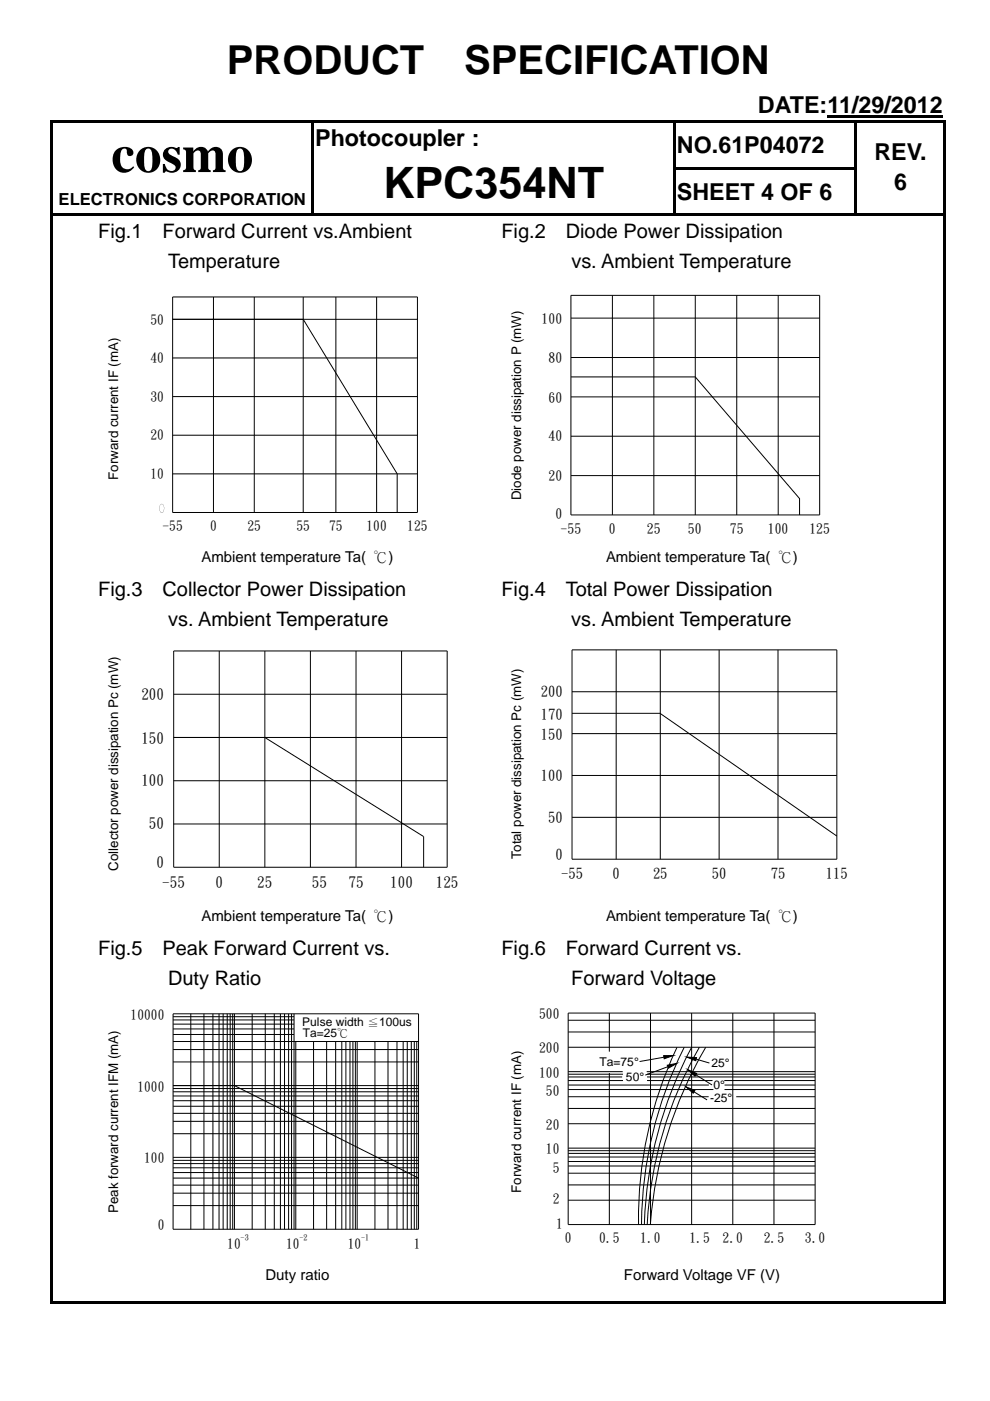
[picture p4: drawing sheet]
<svg xmlns="http://www.w3.org/2000/svg" width="210mm" height="297mm" viewBox="0 0 210 297" stroke-linecap="round" stroke-linejoin="round" font-family="sans-serif">
<g fill="#000">
<path d="M10.7 25.4h.5v.6h-.5zM10.7 25.4h190v.6h-190zM10.7 26h.5v9.4h-.5zM10.7 35.4h.5v.5h-.5zM66.1 26h.5v9.4h-.5zM66.1 35.4h.5v.5h-.5zM142.8 26h.6v9.4h-.6zM142.8 35.4h39v.5h-39zM175.5 24.5h24.4v.5h-24.4zM181.3 26h.5v9.4h-.5zM200.2 26h.5v9.4h-.5zM200.2 35.4h.5v.5h-.5z"/>
<path d="M10.7 35.9h.5v9.4h-.5zM10.7 45.3h190v.5h-190zM66.1 35.9h.5v9.4h-.5zM142.8 35.9h.6v9.4h-.6zM181.3 35.9h.5v9.4h-.5zM200.2 35.9h.5v9.4h-.5zM10.7 45.8h.5v230.6h-.5zM10.7 275.8h189.5v.6h-189.5zM200.2 45.8h.5v230.6h-.5zM200.2 275.8h.5v.6h-.5z"/>
</g>
<g fill="none" stroke="#000" stroke-width=".21">
<path d="M36.6 63h51.9v45.7h-51.9zM36.6 75.9h51.9M36.6 67.7h51.9M45.3 63v45.7M53.9 63v45.7M64.3 63v45.7M64.3 67.7l19.9 32.8v8.2M71.2 63v45.7M79.9 63v45.7M121.1 79.9h26.4l22.1 25.8v3.5M121.1 62.6h52.8v46.6h-52.8zM121.1 67.4h52.8"/>
<path d="M121.1 75.8h52.8M129.9 62.6v46.6M138.7 62.6v46.6M147.5 62.6v46.6M156.3 62.6v46.6M165.1 62.6v46.6M36.6 92.3h51.9M36.6 84.1h51.9M121.1 84.1h52.8M121.1 92.5h52.8M36.6 100.5h51.9M121.1 100.8h52.8"/>
<path d="M36.8 138h58v45.9h-58zM46.5 138v45.9M56.2 138v45.9M65.8 138v45.9M75.5 138v45.9M85.2 138v45.9M121.3 137.8h56.2v44.4h-56.2zM130.7 137.8v44.4M140 137.8v44.4M152.5 137.8v44.4M165 137.8v44.4M36.8 156.4h58"/>
<path d="M36.8 147.2h58M56.2 156.4l33.7 21v6.5M121.3 146.7h56.2M121.3 155.5h56.2M121.3 151.2h18.7l37.5 26.1M36.8 174.7h58M36.8 165.5h58M121.3 164.4h56.2M121.3 173.3h56.2M36.7 214.9h52.1v45.7h-52.1zM36.7 215.6h25.7M36.7 216.2h25.7"/>
<path d="M36.7 217.1h25.7M36.7 218.2h25.7M36.7 219.3h25.7M40.5 214.9v45.7M43.3 214.9v45.7M45.2 214.9v45.7M46.5 214.9v45.7M47.3 214.9v45.7M48.2 214.9v45.7M48.8 214.9v45.7M49.4 214.9v45.7M49.7 214.9v45.7"/>
<path d="M53.5 214.9v45.7M56.3 214.9v45.7M58.2 214.9v45.7M59.5 214.9v45.7M60.3 214.9v45.7M61.2 214.9v45.7M61.8 214.9v45.7M62.4 214.9v45.7M120.5 214.8h52.4v44.8h-52.4zM120.5 216.3h52.4M120.5 218.8h52.4M129.2 214.8v8.2"/>
<path d="M138 214.8v44.8M146.7 214.8v44.8M155.4 214.8v44.8M164.2 214.8v44.8M36.7 222.5h52.1M36.7 220.8h52.1M36.7 225.1h52.1M36.7 230.8h52.1M36.7 231.5h52.1M36.7 232.4h52.1M36.7 233.4h52.1M36.7 234.5h52.1"/>
<path d="M36.7 236.1h52.1M36.7 237.7h52.1M36.7 230.2h52.1M49.7 230.2l39.1 19.6h-52.1M62.7 220.8v39.8M66.5 220.8v39.8M69.3 220.8v39.8M71.2 220.8v39.8M72.5 220.8v39.8M73.4 220.8v39.8M74.2 220.8v39.8M74.9 220.8v39.8"/>
<path d="M75.4 220.8v39.8M75.8 220.8v39.8M79.5 220.8v39.8M82.3 220.8v39.8M84.2 220.8v39.8M85.5 220.8v39.8M86.4 220.8v39.8M87.2 220.8v39.8M87.9 220.8v39.8M88.4 220.8v39.8M120.5 238.3h52.4M120.5 235h52.4"/>
<path d="M120.5 229.1h11.6M120.5 228.3h11.5M120.5 227.8h11.6M120.5 227.2h11.6M120.5 222h52.4M120.5 232.5h29.8M120.5 231h30.8M120.5 230h29.9M129.2 227.5v32.1M137.2 227.2h35.7M137.2 229.1h13.9M137.2 228.3h35.7"/>
<path d="M137.2 227.8h35.7M140.8 223.8h2l-1.9 .7zM140.8 224.2l-5.1 .9M141.5 225.8l2.1-.3-1.8 1zM141.6 226.2l-4.7 1.7M143.6 222a84.8 84.8 0 0 0-8.2 37.6M145.1 222a84.9 84.9 0 0 0-9 37.6M145.5 230.4l1.9 .8-.4 .6zM145.7 224.1l2 .1-.1 .7zM145.9 226.8l1.9 .8-.4 .6zM146.7 222a85.1 85.1 0 0 0-10 37.6M147.2 231.5l2.8 1.7"/>
<path d="M147.6 227.9l3.4 2.1M147.7 224.6l2.8 .8M148.3 222a84.1 84.1 0 0 0-11 37.6M149.7 222a86.9 86.9 0 0 0-11.8 37.6M153.6 229.1h19.3M153.7 231h19.2M153.7 230h19.2M156.2 232.5h16.7M36.7 240.4h52.1M36.7 246h52.1M36.7 246.7h52.1M36.7 247.6h52.1"/>
<path d="M36.7 248.6h52.1M36.7 251.3h52.1M36.7 253h52.1M36.7 255.6h52.1M36.7 245.4h52.1M120.5 244h52.4M120.5 244.5h52.4M120.5 245.3h52.4M120.5 246.3h52.4M120.5 247.2h52.4M120.5 248.7h52.4M120.5 251.2h52.4"/>
<path d="M120.5 254.5h52.4M120.5 243.4h52.4"/>
</g>
<g fill="#000">
<path d="M140.8 223.8h2l-1.9 .7zM141.5 225.8l2.1-.3-1.8 1zM145.5 230.4l1.9 .8-.4 .6zM145.9 226.8l1.9 .8-.4 .6zM145.7 224.1l2 .1-.1 .7z"/>
<path d="M34 106.9l.4-.1-.1 .1a1.21 1.21 0 0 0-.1 1.8 1.35 1.35 0 0 1-.2-1.8z" fill-rule="evenodd"/>
<path d="M34.4 106.8a1.2 1.2 0 0 1 0 1.9h-.2l.2-.1a1.21 1.21 0 0 0 0-1.8z" fill-rule="evenodd"/>
</g>
<text font-size="11.3" x="23.6" y="36.5">cosmo</text>
<text font-size="9.2" x="81.3" y="42">KPC354NT</text>
<g font-size="8.5">
<text x="48.1" y="15.7">PRODUCT</text>
<text x="98.5" y="15.7">SPECIFICATION</text>
</g>
<g font-size="4.9">
<text x="160.8" y="24">DATE:11/29/2012</text>
<text x="66.9" y="30.9">Photocoupler :</text>
<text x="143.6" y="32.5">NO.61P04072</text>
<text x="185.5" y="34">REV.</text>
<text x="189.6" y="40.3">6</text>
<text x="143.6" y="42.4">SHEET 4 OF 6</text>
</g>
<g font-size="4.2">
<text x="20.8" y="50.5">Fig.1</text>
<text x="34.5" y="50.5">Forward Current vs.Ambient</text>
<text x="106.4" y="50.5">Fig.2</text>
<text x="120" y="50.5">Diode Power Dissipation</text>
<text x="35.7" y="56.9">Temperature</text>
<text x="121.2" y="56.9">vs. Ambient Temperature</text>
<text x="20.8" y="126.4">Fig.3</text>
<text x="34.5" y="126.4">Collector Power Dissipation</text>
<text x="106.4" y="126.4">Fig.4</text>
<text x="120" y="126.4">Total Power Dissipation</text>
<text x="35.7" y="132.8">vs. Ambient Temperature</text>
<text x="121.2" y="132.8">vs. Ambient Temperature</text>
<text x="20.8" y="202.4">Fig.5</text>
<text x="34.5" y="202.4">Peak Forward Current vs.</text>
<text x="106.4" y="202.4">Fig.6</text>
<text x="120" y="202.4">Forward Current vs.</text>
<text x="35.7" y="208.7">Duty Ratio</text>
<text x="121.2" y="208.7">Forward Voltage</text>
</g>
<text font-size="3.5" x="12.4" y="43.4">ELECTRONICS CORPORATION</text>
<g font-size="3.2">
<text x="42.7" y="119.3">Ambient temperature Ta( ℃)</text>
<text x="128.5" y="119.3">Ambient temperature Ta( ℃)</text>
<text x="30" y="148.2">200</text>
<text x="30" y="157.5">150</text>
<text x="30" y="166.5">100</text>
<text x="31.6" y="175.6">50</text>
<text x="33.2" y="183.9">0</text>
<text x="34.4" y="188">-55</text>
<text x="45.7" y="188">0</text>
<text x="54.6" y="188">25</text>
<text x="66.1" y="188">55</text>
<text x="73.9" y="188">75</text>
<text x="82.8" y="188">100</text>
<text x="92.4" y="188">125</text>
<text x="42.7" y="195.2">Ambient temperature Ta( ℃)</text>
<text x="128.5" y="195.2">Ambient temperature Ta( ℃)</text>
<text x="56.3" y="271.3">Duty ratio</text>
<text x="132.3" y="271.3">Forward Voltage VF (V)</text>
</g>
<g font-size="3.1">
<text x="114.7" y="147.6">200</text>
<text x="114.7" y="152.3">170</text>
<text x="114.7" y="156.6">150</text>
<text x="114.7" y="165.3">100</text>
<text x="116.3" y="174.2">50</text>
<text x="117.8" y="182.2">0</text>
<text x="119" y="186.1">-55</text>
<text x="129.9" y="186.2">0</text>
<text x="138.5" y="186.2">25</text>
<text x="151" y="186.2">50</text>
<text x="163.5" y="186.1">75</text>
<text x="175.2" y="186.2">115</text>
</g>
<g font-size="2.9">
<text x="31.9" y="68.6">50</text>
<text x="114.9" y="68.4">100</text>
<text x="31.9" y="76.8">40</text>
<text x="116.3" y="76.7">80</text>
<text x="31.9" y="85.1">30</text>
<text x="116.3" y="85.2">60</text>
<text x="31.9" y="93.1">20</text>
<text x="116.3" y="93.4">40</text>
<text x="31.9" y="101.3">10</text>
<text x="116.3" y="101.7">20</text>
<text x="34.5" y="112.3">-55</text>
<text x="44.6" y="112.3">0</text>
<text x="52.5" y="112.3">25</text>
<text x="62.9" y="112.3">55</text>
<text x="69.8" y="112.3">75</text>
<text x="77.7" y="112.3">100</text>
<text x="86.4" y="112.3">125</text>
<text x="117.8" y="109.8">0</text>
<text x="118.9" y="112.9">-55</text>
<text x="129.2" y="112.9">0</text>
<text x="137.2" y="112.9">25</text>
<text x="145.9" y="112.9">50</text>
<text x="154.8" y="112.9">75</text>
<text x="162.9" y="112.9">100</text>
<text x="171.7" y="112.9">125</text>
<text x="114.3" y="215.8">500</text>
<text x="27.7" y="216.1">10000</text>
<text x="114.3" y="223.1">200</text>
<text x="29.1" y="231.3">1000</text>
<text x="114.3" y="228.2">100</text>
<text x="115.8" y="232.2">50</text>
<text x="115.8" y="239.4">20</text>
<text x="115.8" y="244.5">10</text>
<text x="30.6" y="246.3">100</text>
<text x="117.2" y="248.5">5</text>
<text x="117.2" y="255.1">2</text>
<text x="33.4" y="260.6">0</text>
<text x="118" y="260.4">1</text>
<text x="119.8" y="263.3">0</text>
<text x="127.1" y="263.3">0. 5</text>
<text x="135.8" y="263.3">1. 0</text>
<text x="146.3" y="263.3">1. 5</text>
<text x="153.3" y="263.3">2. 0</text>
<text x="162" y="263.3">2. 5</text>
<text x="170.7" y="263.3">3. 0</text>
<text x="48.2" y="264.6">10</text>
<text x="60.7" y="264.6">10</text>
<text x="73.8" y="264.6">10</text>
<text x="87.8" y="264.6">1</text>
</g>
<g font-size="2.8">
<text x="25" y="101.7" transform="rotate(-90 25 101.7)">Forward current IF (mA)</text>
<text x="110.6" y="106.1" transform="rotate(-90 110.6 106.1)">Diode power dissipation P (mW)</text>
<text x="25" y="184.6" transform="rotate(-90 25 184.6)">Collector power dissipation Pc (mW)</text>
<text x="110.6" y="182" transform="rotate(-90 110.6 182)">Total power dissipation Pc (mW)</text>
<text x="25" y="257.2" transform="rotate(-90 25 257.2)">Peak forward current IFM (mA)</text>
<text x="110.6" y="252.9" transform="rotate(-90 110.6 252.9)">Forward current IF (mA)</text>
</g>
<g font-size="2.6">
<text x="127.1" y="226">Ta=75°</text>
<text x="150.9" y="226.1">25°</text>
<text x="132.8" y="229.1">50°</text>
<text x="150.6" y="233.6">-25°</text>
<text x="151.3" y="230.9">0°</text>
</g>
<g font-size="2.5">
<text x="64.1" y="217.5">Pulse width ≦100us</text>
<text x="64.2" y="219.9">Ta=25℃</text>
</g>
<g font-size="1.7">
<text x="51" y="262.9">-3</text>
<text x="63.5" y="262.9">-2</text>
<text x="76.6" y="262.9">-1</text>
</g>
</svg>
